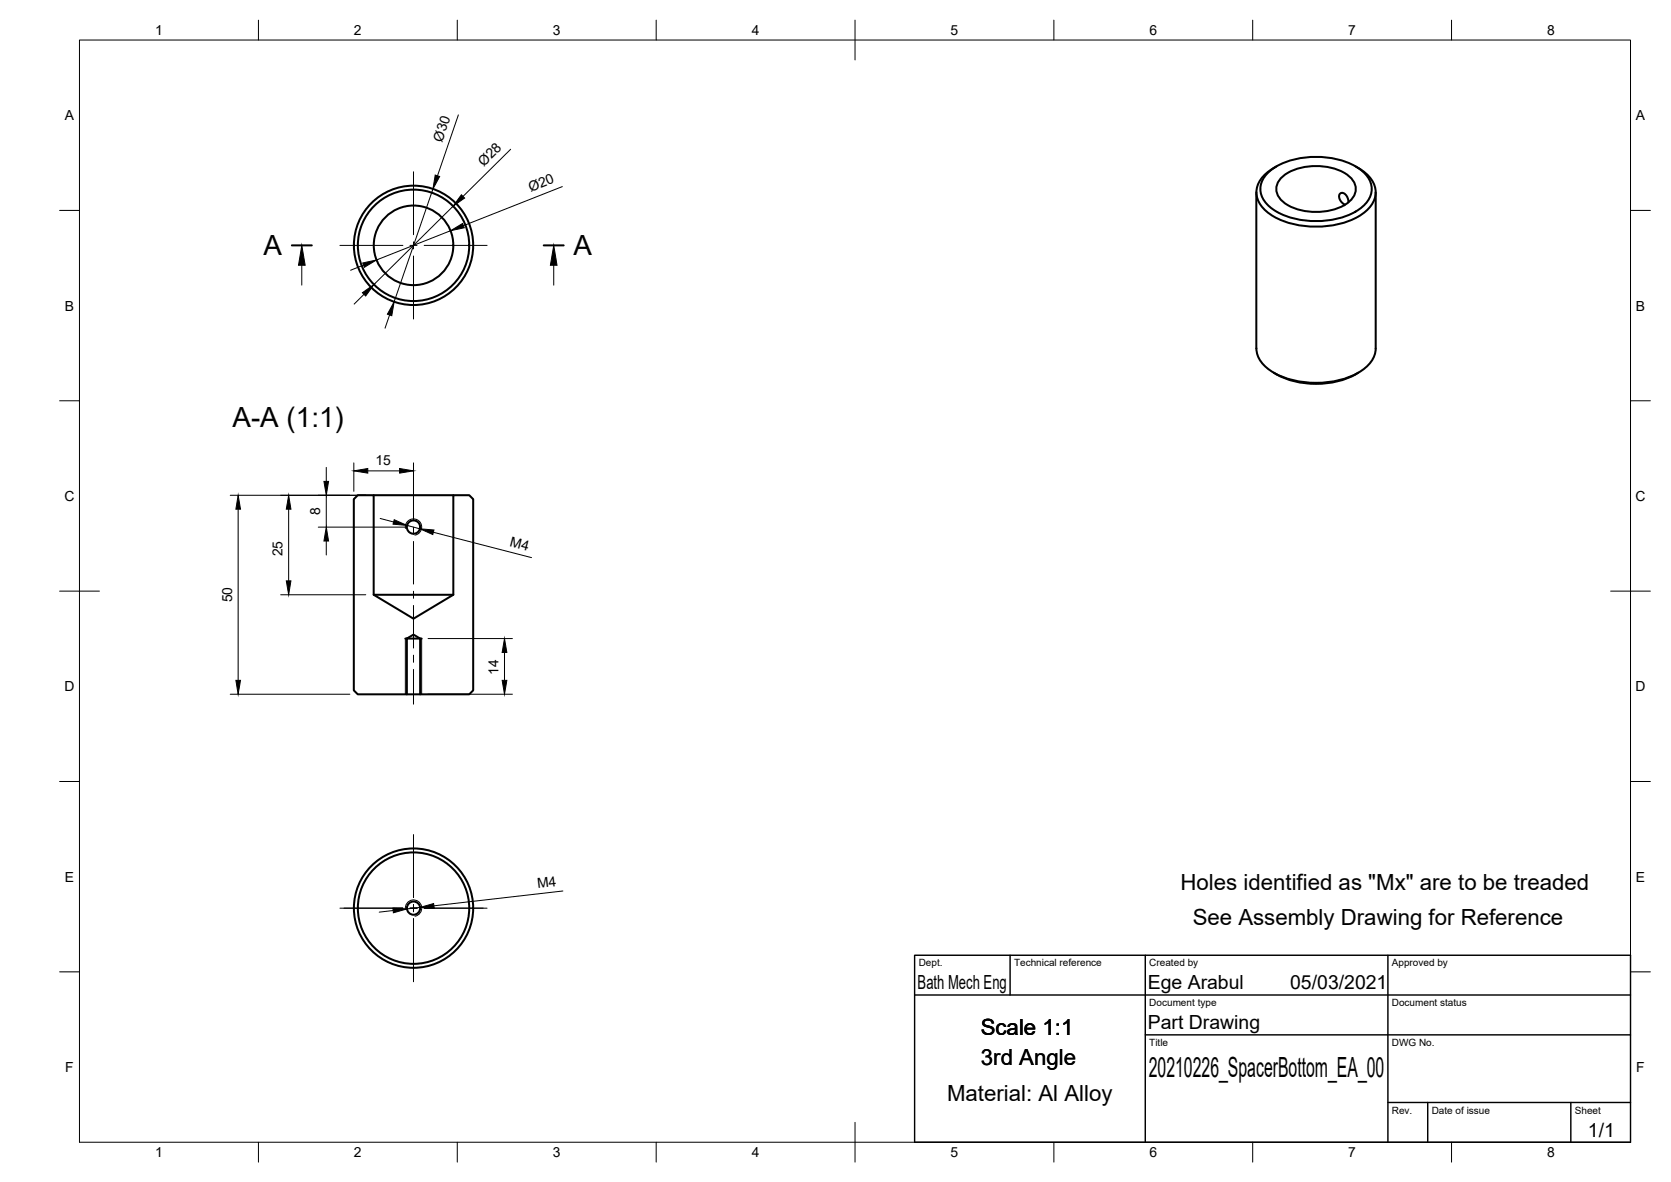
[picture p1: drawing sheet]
<svg xmlns="http://www.w3.org/2000/svg" width="420mm" height="297mm" viewBox="0 0 420 297" stroke-linecap="round" stroke-linejoin="round" font-family="sans-serif">
<!-- layer: Visible -->
<g fill="none" stroke="#000" stroke-width=".51">
<path d="M315.9 48.3v39.3M318.9 43.4a19.1 19.1 0 0 1 15.1-3.8 14.9 14.9 0 0 1 9.7 4.6 5.2 5.2 0 0 1-.8 7.4 19.1 19.1 0 0 1-15 3.8 14.9 14.9 0 0 1-9.8-4.6 5.2 5.2 0 0 1 .8-7.4zM321 41.8a7.9 7.9 0 0 0-5.1 6.5 7.3 7.3 0 0 0 4.4 6.1 23 23 0 0 0 22.4-.7 6 6 0 0 0 2.4-8.2 9.6 9.6 0 0 0-3.5-3.3M322.1 44.8a14 14 0 0 1 12.6-2.7 8.4 8.4 0 0 1 6 4.2 4 4 0 0 1-1.8 4.6 15 15 0 0 1-16 0 3.9 3.9 0 0 1-.8-6.1zM339 50.8v-.6a1.58 1.58 0 0 0-2-1.6 2.02 2.02 0 0 0 1.2 2.8M340.8 41.8l.7 .4M345.9 48.3v39.3a7.3 7.3 0 0 1-4.4 6.1 23.1 23.1 0 0 1-22.3-.7 6.9 6.9 0 0 1-3.3-5.4M320.3 93.7a21.7 21.7 0 0 0 21.2 0M89 125.4l1-1h4v25.1l10 6 10-6v-25.1h4l1 1v48.1l-1 1h-12.4v-14l-1.6-1-1.7 1v14h-12.3l-1-1zM94 124.4h20M94 149.5h20M101.9 160.5h4.1"/>
<path d="M102.3 174.5h3.3"/>
<circle cx="104" cy="61.7" r="14"/>
<circle cx="104" cy="61.7" r="10"/>
<circle cx="104" cy="61.7" r="15"/>
<circle cx="104" cy="132.5" r="1.67"/>
<circle cx="104" cy="228.2" r="15"/>
<circle cx="104" cy="228.2" r="1.66"/>
<circle cx="104" cy="228.2" r="14"/>
</g>
<!-- layer: Visible Narrow -->
<path d="M101.9 132.8l.2-1.2 .9-1 1.1-.2 1.1 .4 .7 .9 .1 1.1-.6 1.1-1.1 .6M101.9 160.5v14M106 160.5v14M101.9 228.6a2.06 2.06 0 0 1 1.7-2.4 2.06 2.06 0 0 1 2.4 1.7 2.06 2.06 0 0 1-1.7 2.3" fill="none" stroke="#000" stroke-width=".25"/>
<!-- layer: Border -->
<g fill="none" stroke="#000" stroke-width=".25">
<path d="M20 10.1h390v276.9h-390zM65 5.1v5M115 5.1v5M165 5.1v5M215 5.1v10M265 5.1v5M315 5.1v5M365 5.1v5M15 52.9h5M410 52.9h5M15 100.7h5M410 100.7h5"/>
<path d="M15 148.6h10M405 148.6h10M15 196.4h5M410 196.4h5M15 244.2h5M410 244.2h5M65 287v5M115 287v5M165 287v5M215 282.1v9.9M265 287v5M315 287v5"/>
<path d="M365 287v5"/>
</g>
<!-- layer: TitleBlock -->
<path d="M230 240.1h180v46.9h-180zM230 250h180M254 240.1v9.9M288 240.1v46.9M349 240.1v46.9M288 260.1h122M349 277.1h61M359 277.1v9.9M395 277.1v9.9" fill="none" stroke="#000" stroke-width=".36"/>
<!-- layer: Annotations -->
<path d="M73.4 61.7h5M136.7 61.7h5" fill="none" stroke="#000" stroke-width=".51"/>
<path d="M75.9 66.7v5M139.2 66.7v5" fill="none" stroke="#000" stroke-width=".25"/>
<path d="M75.9 61.7l.8 5h-1.6zM139.2 61.7l.9 5h-1.7z" fill="#000" stroke="#000" stroke-width=".25"/>
<!-- layer: Dimensions -->
<g fill="none" stroke="#000" stroke-width=".25">
<path d="M115.3 28.9l-5.3 15.3M128.4 37.5l-12 11.9M108.9 47.5l-9.8 28.3M113.3 58l-18.6 7.3M113.9 51.8l-19.9 19.7M141.4 46.9l-24.9 9.8M91.4 66.6l-3.2 1.3M91.5 74l-2.5 2.4M98 79.1l-1.2 3.4M82 117.5v3.5M89 116.3v7.2M92.5 118.3h8"/>
<path d="M104 116.3v14.2M57.9 124.5h34.1M59.9 128v43M72.6 128v18M80 132.5h22M82 124.5v8M82 136v3.5M95.6 130.3l3.4 .9M102.4 132l3.2 .9M109 133.8l24.6 6.3M70.6 149.5h21.4M57.9 174.5h30.1"/>
<path d="M107.6 160.5h21.2M107.6 174.5h21.2M126.9 164v7M98.8 228.8l-3.4 .4M105.6 228l-3.3 .4M141.5 223.9l-32.4 3.7"/>
</g>
<g fill="#000" stroke="#000" stroke-width=".25">
<path d="M109.4 44l1.2 .4-1.7 3.1zM116 48.9l.8 .9-2.9 2zM113.3 58l3-1.8 .4 1zM91.1 73.6l2.9-2.1-2.1 2.9zM91.2 66.1l3.5-.8-3.1 1.9zM99.1 75.8l-.6 3.5-1.1-.3zM89 118.3l3.5-.6v1.2zM100.5 117.7l3.5 .6-3.5 .6zM59.9 124.5l.6 3.5h-1.2zM72.6 124.5l.6 3.5h-1.2zM81.4 121h1.2l-.6 3.5zM82 132.5l.6 3.5h-1.2z"/>
<path d="M99.1 130.6l3.3 1.4-3.6-.3zM105.6 132.9l3.5 .3-.3 1.1zM72 146h1.2l-.6 3.5zM59.3 171h1.2l-.6 3.5zM126.9 160.5l.5 3.5h-1.1zM126.3 171h1.1l-.5 3.5zM98.8 228.2l3.5 .2-3.4 1zM105.6 228l3.4-.9 .2 1.1z"/>
</g>
<!-- layer: Center Lines -->
<g fill="none" stroke="#000" stroke-width=".25">
<path d="M104 43.2v15.8M85.5 61.7h15.8M103.1 61.7h1.8M104 60.8v1.8M104 64.3v15.9M106.7 61.7h15.8M104 122v8.7M104 132.5v1.8M104 136.1v10.7M104 148.6v1.8M104 152.2v10.7M104 164.6v1.8"/>
<path d="M104 168.2v8.8M104 209.7v15.8M85.5 228.2h15.8M103.1 228.2h1.8M104 227.3v1.8M104 230.9v15.8M106.7 228.2h15.8"/>
</g>
<g font-size="7">
<text x="66.2" y="64.2">A</text>
<text x="144.2" y="64.2">A</text>
<text x="58.5" y="107.2">A-A (1:1)</text>
<text x="288.9" y="270.6">20210226_SpacerBottom_EA_00</text>
</g>
<g font-size="5.6">
<text x="296.8" y="223.6">Holes identified as &quot;Mx&quot; are to be treaded</text>
<text x="299.9" y="232.5">See Assembly Drawing for Reference</text>
<text x="246.6" y="260.2">Scale 1:1</text>
<text x="246.7" y="267.7">3rd Angle</text>
<text x="238.1" y="276.7">Material: Al Alloy</text>
</g>
<g font-size="4.9">
<text x="230.7" y="248.5">Bath Mech Eng</text>
<text x="288.6" y="248.5">Ege Arabul</text>
<text x="324.4" y="248.6">05/03/2021</text>
<text x="288.6" y="258.6">Part Drawing</text>
<text x="399.3" y="285.8">1/1</text>
</g>
<g font-size="3.5">
<text x="39" y="8.8">1</text>
<text x="89" y="8.8">2</text>
<text x="139" y="8.8">3</text>
<text x="189" y="8.8">4</text>
<text x="239" y="8.8">5</text>
<text x="289" y="8.8">6</text>
<text x="339" y="8.8">7</text>
<text x="389" y="8.8">8</text>
<text x="16.3" y="30.2">A</text>
<text x="111.2" y="35.9" transform="rotate(-71 111.2 35.9)">Ø30</text>
<text x="411.3" y="30.2">A</text>
<text x="121.6" y="42" transform="rotate(-45 121.6 42)">Ø28</text>
<text x="133.4" y="48.3" transform="rotate(-22 133.4 48.3)">Ø20</text>
<text x="16.3" y="78">B</text>
<text x="411.3" y="78">B</text>
<text x="94.4" y="116.8">15</text>
<text x="16.2" y="125.9">C</text>
<text x="411.2" y="125.9">C</text>
<text x="80.5" y="129.4" transform="rotate(-90 80.5 129.4)">8</text>
<text x="128" y="137.1" transform="rotate(15 128 137.1)">M4</text>
<text x="71" y="139.8" transform="rotate(-90 71 139.8)">25</text>
<text x="58.4" y="151.4" transform="rotate(-90 58.4 151.4)">50</text>
<text x="16.2" y="173.7">D</text>
<text x="125.3" y="169.5" transform="rotate(-90 125.3 169.5)">14</text>
<text x="411.2" y="173.7">D</text>
<text x="16.3" y="221.6">E</text>
<text x="411.3" y="221.6">E</text>
<text x="135.2" y="223.1" transform="rotate(-7 135.2 223.1)">M4</text>
<text x="16.4" y="269.4">F</text>
<text x="411.4" y="269.4">F</text>
<text x="39" y="290.8">1</text>
<text x="89" y="290.8">2</text>
<text x="139" y="290.8">3</text>
<text x="189" y="290.8">4</text>
<text x="239" y="290.8">5</text>
<text x="289" y="290.8">6</text>
<text x="339" y="290.8">7</text>
<text x="389" y="290.8">8</text>
</g>
<g font-size="2.5">
<text x="231" y="242.9">Dept.</text>
<text x="255" y="242.9">Technical reference</text>
<text x="289" y="242.9">Created by</text>
<text x="350" y="242.9">Approved by</text>
<text x="289" y="252.8">Document type</text>
<text x="350" y="252.8">Document status</text>
<text x="289" y="262.9">Title</text>
<text x="350" y="262.9">DWG No.</text>
<text x="350" y="279.9">Rev.</text>
<text x="360" y="279.9">Date of issue</text>
<text x="396" y="279.9">Sheet</text>
</g>
</svg>
